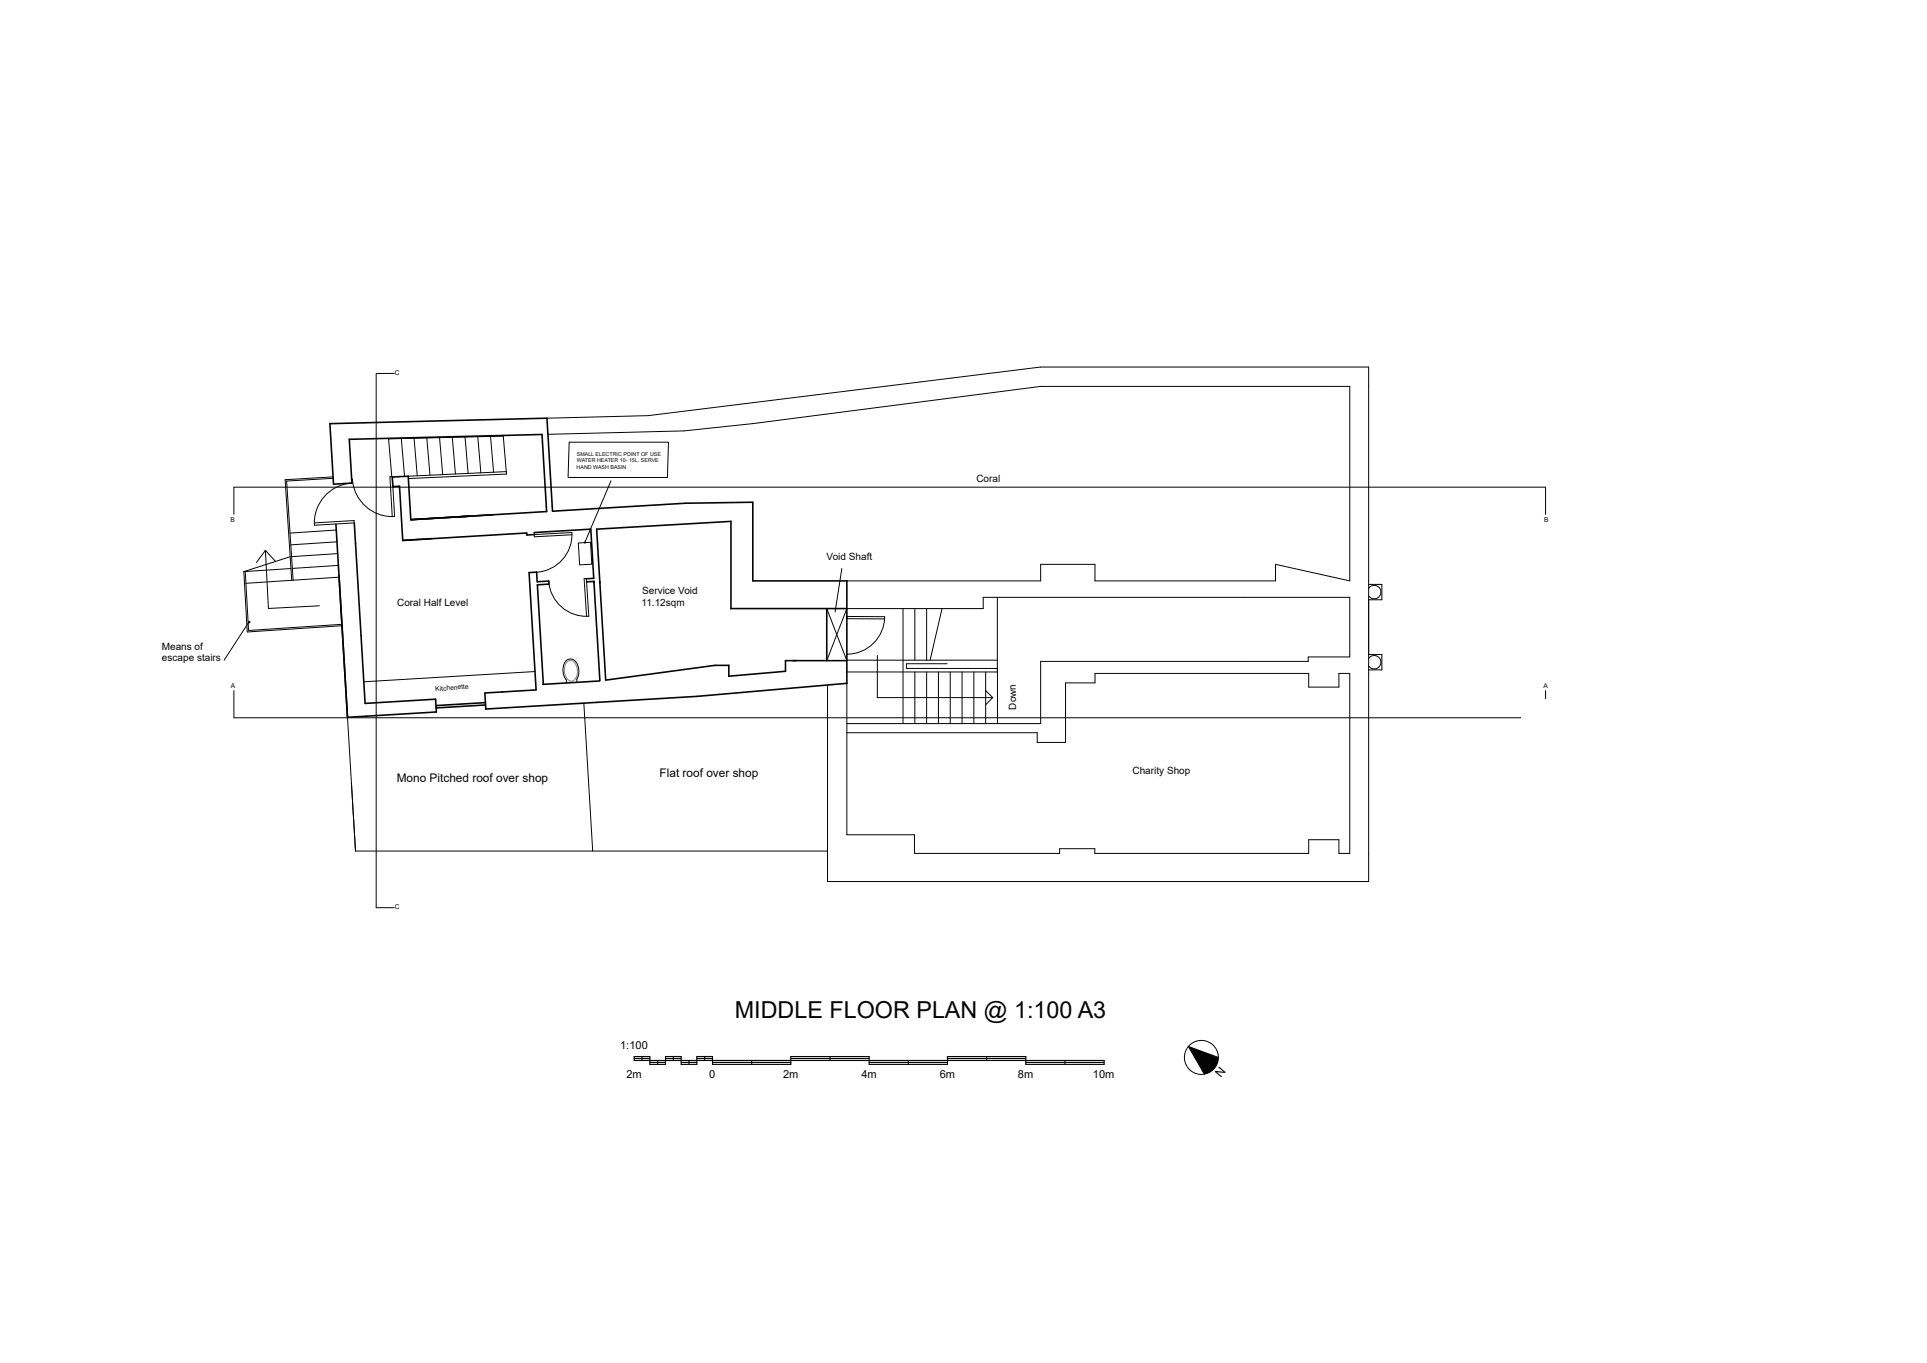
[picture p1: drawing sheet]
<svg xmlns="http://www.w3.org/2000/svg" width="420mm" height="297mm" viewBox="0 0 420 297" stroke-linecap="round" stroke-linejoin="round" font-family="sans-serif">
<!-- layer: Layer 1 -->
<g fill="none" stroke="#040503" stroke-width=".22">
<path d="M124.1 96.4h21.6l-.2 7.6h-21.7zM133.2 104.8l-5.7 13.3M184.6 126.6h42.2M407 266.5l.1 4.9h-57.5"/>
<circle cx="127.5" cy="118.2" r=".11"/>
<circle cx="54.3" cy="135.6" r=".17"/>
</g>
<circle cx="54.3" cy="135.6" r=".17" fill="#040503"/>
<g fill="none" stroke="#040503" stroke-width=".22">
<path d="M84.7 95.6l.7 8.2M85.9 81.4h-3.9v116.4h3.9M87.5 95.5l.7 8.2M90.2 95.4l.7 8.2M93 95.3l.7 8.3M95.8 95.2l.7 8.2M98.6 95.2l.7 8.1M101.3 95.1l.7 8.1M104.1 95l.7 8M106.9 95l.7 7.9M109.7 94.9l.7 8.4-21.4 1M109.7 95l-25 .6"/>
<path d="M119.2 91.1l22.1-.5 85.5-10.6h71.5v112.1h-117.9v-42.8M119.4 94.6l29.7-.7 15-1.6 62.7-8.1h67.4v42.4l-16.2-3.6v3.6h-39.3v-3.6h-11.9v3.6M51 112.1v-5.9h285.9v5.9M57.8 119.9l-1.9 2.7M57.8 119.9l2.3 2.4M57.8 119.9l.7 12.7 11.1-.6M62.4 104.5h.1M72.6 103.9l-10.5 .6 1.5 21.9M72.6 104.2l-10.1 .6 1.4 21.6M73.3 115.5l-10.1 .7M73.4 118.1l-10 .6M76.7 105.3a8.7 8.7 0 0 0-8.2 9.2l8.7-.6v-.5l-8.7 .5"/>
<path d="M76.8 104.4a8.7 8.7 0 0 0 9.2 8.1M86 112.5l-.5-8.6h-.5l.5 8.7M110.4 102.8l-21.4 1M116.4 116.5l8.3-.5a8.2 8.2 0 0 1-7.8 8.7M116.4 116v.5M116.4 116.5l.1 .5 8.2-.5M126 118.3l2.7-.1 .3 4.7-2.7 .2zM53.1 124.6l.8 13.1 20.6-1.4M53.5 124.5l.7 12.9 20.3-1.4M54.2 135.6l-5.4 8.3M63.2 121.3l-10.1 3.3M63.4 123.9l-10.3 .7"/>
<path d="M73.6 120.6l-10 .7M73.8 123.2l-10.1 .7M73.9 125.8l-20.3 1.3M119.6 126.6a8.2 8.2 0 0 0 8.7 7.7l-.5-8.2h-.5l.6 8.2M180.2 132.6l4.4 11.4 32.8-.1M183.5 123.9l-1.5 9.4M192.8 134.9l-8.2-.1v-.5l8.2 .1a8.2 8.2 0 0 1-8.3 8.1M196.8 132.6v25.1M199.4 132.6v11.2M202 132.7v11.2M217.4 130.2v16.2h-32.8M298.3 128.2a1.47 1.47 0 0 1 2.2-.3 1.47 1.47 0 0 1 0 2.2 1.47 1.47 0 0 1-2.2-.3"/>
<path d="M298.3 127.3h2.9v3.4h-2.9M51 150.5v5.9h285.9v-5.9M75.7 156.3l1.8 29.1h102.9M116.6 146.3l-37.3 2.3M125.8 148.6l-.1-.6a3.4 3.4 0 0 0-.5-4.1 1.5 1.5 0 0 0-2.4 1.1v1.7l.2 .8 .5 .7v.6M127.3 153.2l1.9 32.2M180.2 144l4.4-11.4h29.7v-2.4h79.9v13h-9.1v.9h-58.3v13.6h-42.2M184.6 148.9v33h14.7v4.1h31.7v-1.1h7.6v1.1h46.6v-3h6.6v3h2.4v-39.3h-2.4v3h-6.6v-3h-46.5v2.1h-6.5v13h-6.1v-2.1h-41.5M191.2 142.8v9.2h25.2M199.4 146.4v11.3M202 146.4v11.3M204.5 146.4v11.3"/>
<path d="M206.4 144.6h-8.8v1.1h19.8v12M207.1 146.4v11.3M209.7 146.4v11.3M212.3 146.4v11.3M214.8 150.4l1.6 1.6M214.8 146.4v11.3M216.4 152l-1.6 1.6M298.3 143.5a1.47 1.47 0 0 1 2.2-.3 1.47 1.47 0 0 1 0 2.2 1.47 1.47 0 0 1-2.2-.3M298.3 142.6h2.9v3.4h-2.9M370.5 213.9v56.3M407 266.5v-87h-57.4v91.9"/>
</g>
<path d="M350.8 213.9h55M399.5 263.9v6.3" fill="none" stroke="#040503" stroke-width=".4"/>
<g fill="none" stroke="#040503" stroke-width=".25">
<path d="M138.2 230.2v.9h102.5v.8h-17.1v-1.7h-17.1v1.7h-17.1v-1.7h-17v1.7h-17.1v-1.7h-3.4v1.7h-3.4v-1.7h-3.4v1.7h-3.5v-1.7zM138.2 230.7h3.4M139.9 230.2v.9M141.6 231.5h3.5M143.3 231.1v.8M145.1 230.7h3.4M146.8 230.2v.9M148.5 231.5h3.4M150.2 231.1v.8M151.9 230.7h3.4M153.6 230.2v.9M155.3 231.5h17.1"/>
<path d="M163.8 231.1v.8M172.4 230.7h17M180.9 230.2v.9M189.4 231.5h17.1M198 231.1v.8M206.5 230.7h17.1M215 230.2v.9M223.6 231.5h17.1M232.1 231.1v.8M350.8 226.4h55M350.8 238.9h55M350.8 245.2h55"/>
<path d="M350.8 251.4h55M350.8 257.7h55M350.8 263.9h55"/>
</g>
<path d="M350.8 180.8h55v89.4h-55z" fill="none" stroke="#040503" stroke-width=".5"/>
<path d="M123.6 144.2a1.24 1.24 0 0 1 2 .9 2.35 2.35 0 0 1-1 3.3 2.49 2.49 0 0 1-1.4-3.5z" fill="none" stroke="#808180" stroke-width=".22"/>
<g fill="none" stroke="#040503" stroke-width=".35">
<path d="M119.2 91.1l-47.3 1.2 .8 13.2 4-.2-.6-9.6 42-1 1 16.8-29.6 1.7-.5-9.4-3.5 .2 .1 2h1.5l.7 11.8M119.2 91.1l1.2 20.3 29-1.7 14.7-.3v17.2h20.5v22.3l-32.6 2.8-46.1 2.8M77.2 114l2.4 39.3 15.3-.9 .2 2.7-19.4 1.2-2.5-42.1M94.2 117.4l-6.4 .4M116.4 116l12.4-.7 .6 10.7-1.6 .1M116.4 116.5l-1.6 .1v-.5l-27 1.7M127.8 126.8l1.6-.1 1.3 21.7M130.7 126.7l1.3 21.5 23.8-3.2h3.1v2.3l12.3-1v-2.3h13.4M130.7 127l-.7-11.7 29.3-1.7v19h25.3M180.2 132.6v11.4M105.7 151.1l.2 3.5M105.8 153.6l-10.8 .7"/>
<path d="M105.8 153.1l-10.8 .6M109.6 150.8h-.2M118.4 149.1l-1.3-21.7 2.5-.1v-.7l-2.5 .2-.1-2.1-1.7 .1 1.5 25.5-11.1 .7M130.6 148.4l-12.3 .7"/>
</g>
<path d="M259 228l6.6 2.4-.3 1.4-.7 1-.9 .8-1.2 .5z" fill-rule="evenodd" fill="#040503"/>
<g fill="none" stroke="#040503" stroke-width=".22">
<path d="M205.3 132.6l-2.6 11.2M265.6 230.4l-6.6-2.4 3.5 6.1"/>
<circle cx="261.8" cy="230.4" r="3.7"/>
</g>
<g fill="#fff">
<path d="M344.3 175.2h75.7v101.4h-75.7z"/>
<path d="M331.6 152.4h88.4v144.6h-88.4z"/>
</g>
<text font-size="5.1" fill="#040503" x="160.2" y="221.9">MIDDLE FLOOR PLAN @ 1:100 A3</text>
<g font-size="2.6" fill="#040503">
<text x="86.5" y="170.4">Mono Pitched roof over shop</text>
<text x="143.8" y="169.4">Flat roof over shop</text>
<text x="266.1" y="235" transform="rotate(-50 266.1 235)">N</text>
</g>
<g font-size="2.4" fill="#040503">
<text x="135.2" y="228.5">1:100</text>
<text x="136.5" y="234.9">2m</text>
<text x="154.6" y="234.9">0</text>
<text x="170.7" y="234.9">2m</text>
<text x="187.8" y="234.9">4m</text>
<text x="204.8" y="234.9">6m</text>
<text x="221.9" y="234.9">8m</text>
<text x="238.2" y="234.9">10m</text>
</g>
<g font-size="2.2" fill="#040503">
<text x="212.8" y="105">Coral</text>
<text x="180.2" y="122">Void Shaft</text>
<text x="86.6" y="131.9">Coral Half Level</text>
<text x="140" y="129.5">Service Void</text>
<text x="139.8" y="132.1">11.12sqm</text>
<text x="35.3" y="141.6">Means of</text>
<text x="35.3" y="144">escape stairs</text>
<text x="221.5" y="154.6" transform="rotate(-91 221.5 154.6)">Down</text>
<text x="246.8" y="168.8">Charity Shop</text>
</g>
<g font-size="1.5" fill="#040503">
<text x="86.1" y="81.8">C</text>
<text x="50.2" y="113.8">B</text>
<text x="336.5" y="113.7">B</text>
<text x="50.3" y="149.9">A</text>
<text x="336.4" y="149.9">A</text>
<text x="94.9" y="150.6" transform="rotate(-5 94.9 150.6)">Kitchenette</text>
<text x="86.1" y="198.2">C</text>
</g>
<g font-size="1.2" fill="#040503">
<text x="125.7" y="99.3">SMALL ELECTRIC POINT OF USE</text>
<text x="125.7" y="100.7">WATER HEATER 10- 15L. SERVE</text>
<text x="125.7" y="102.1">HAND WASH BASIN</text>
</g>
</svg>
